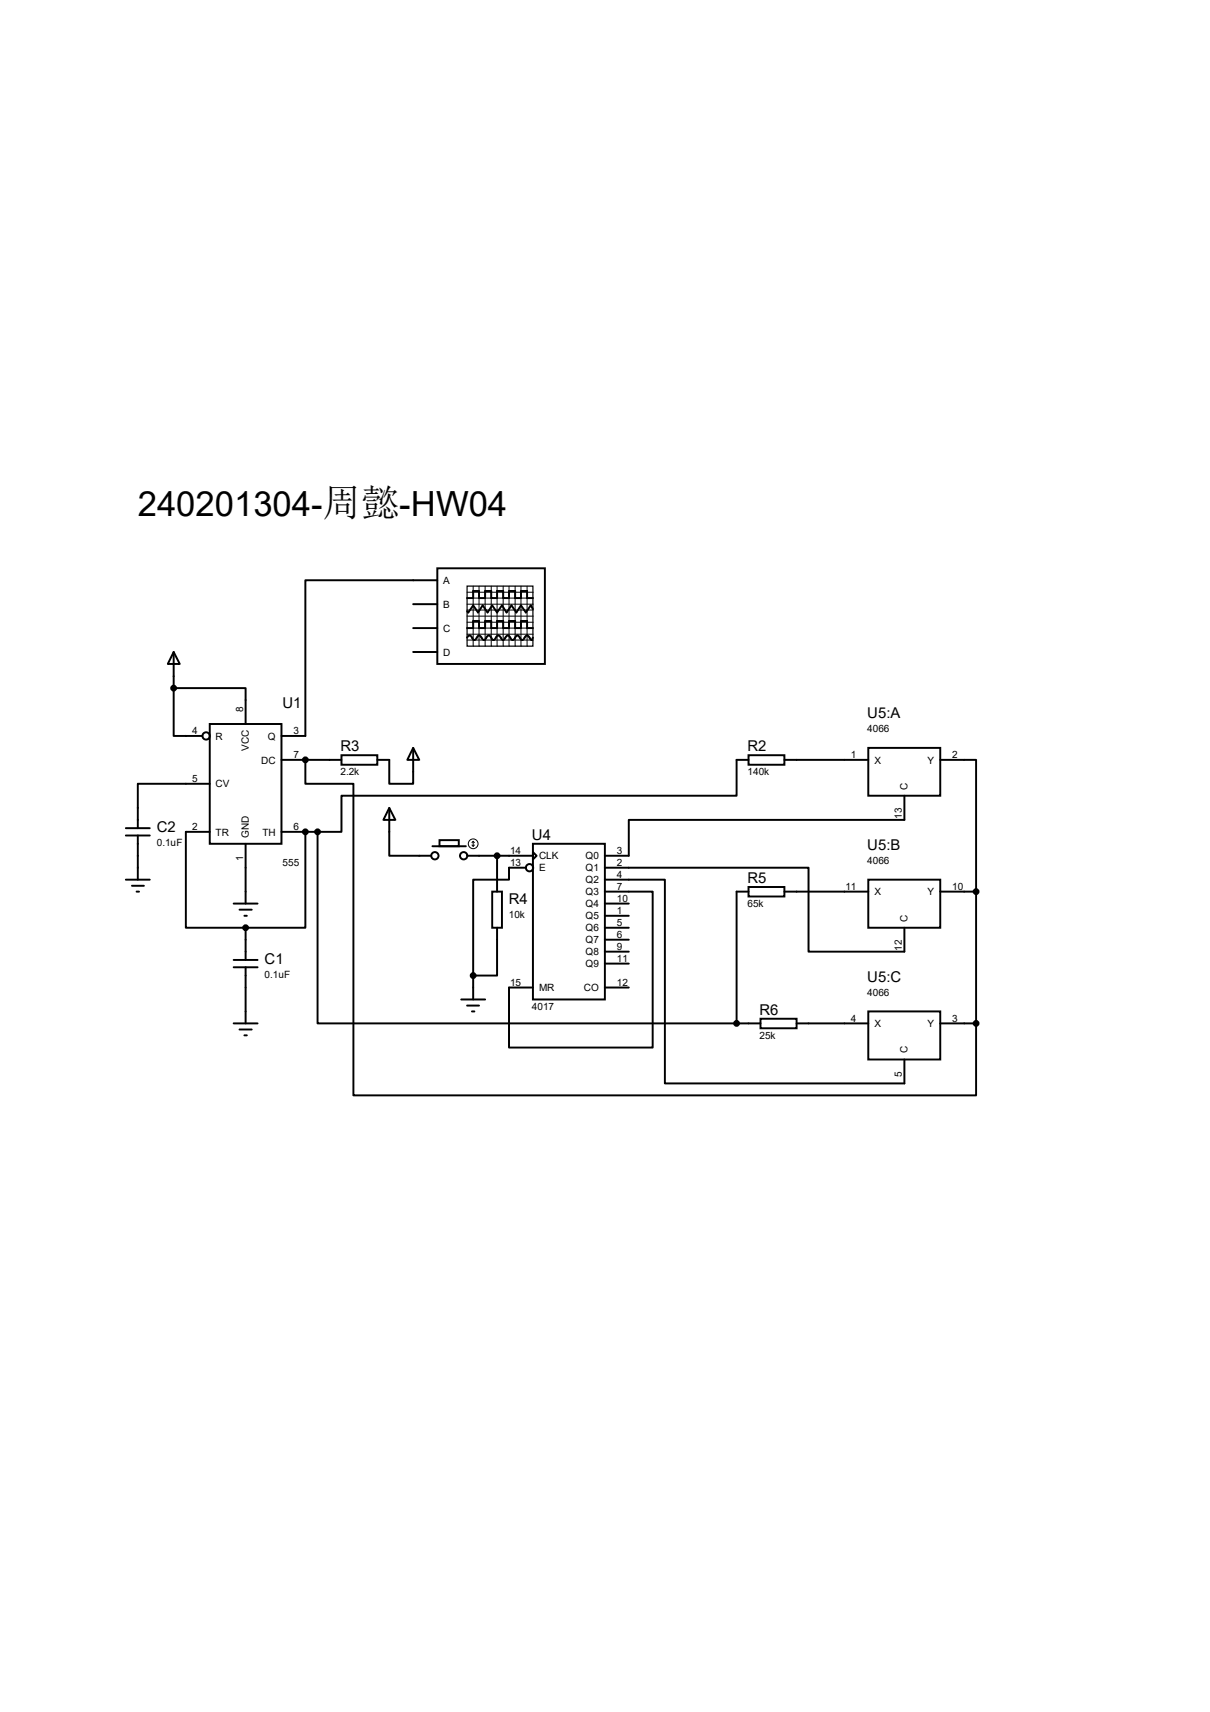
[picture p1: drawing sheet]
<svg xmlns="http://www.w3.org/2000/svg" width="210mm" height="297mm" viewBox="0 0 210 297" stroke-linecap="round" stroke-linejoin="round" font-family="sans-serif">
<g fill="none" stroke="#000" stroke-width=".34">
<path d="M75.9 98.6h18.7v16.6h-18.7zM30.1 113.1l1.1 2.1h-2.1zM30.1 119.4h12.5v6.2M30.1 119.4v8.3h5M30.1 113.1v6.3M71.7 109h4.2M71.7 104.8h4.2M71.7 113.1h4.2M75.9 100.7h-22.9v27h-4.1M81.1 110.6a.43 .43 0 0 1 .3-.3 .43 .43 0 0 1 .5 .2l.2 .4 .2 .1 .4-.3a.47 .47 0 0 1 .5-.5 .47 .47 0 0 1 .4 .5l.4 .3 .4-.3a.48 .48 0 0 1 .4-.5 .48 .48 0 0 1 .5 .5l.3 .3 .4-.3a.48 .48 0 0 1 .5-.5 .48 .48 0 0 1 .5 .5l.3 .3 .4-.3a.48 .48 0 0 1 .4-.5 .48 .48 0 0 1 .5 .5l.4 .3 .3-.3a.47 .47 0 0 1 .5-.5 .47 .47 0 0 1 .5 .5l.3 .3 .4-.3a.48 .48 0 0 1 .5-.5 .48 .48 0 0 1 .5 .5l.3 .3 .2-.4M81.1 103.8h1v-1.3h1v1.3h1.1v-1.3h1.1v1.3h1v-1.3h1v1.3h1v-1.3h1.1v1.3h1v-1.3h1.1v1.3h1M81.1 109h1v-1.3h1v1.3h1.1v-1.3h1.1v1.3h1v-1.3h1v1.3h1v-1.3h1.1v1.3h1v-1.3h1.1v1.3h1"/>
<path d="M92.5 105.7l-.4-.7-.8 1.3-.9-1.3-.8 1.3-.8-1.3-.9 1.3-.8-1.3-.8 1.3-.9-1.3-.8 1.3-.8-1.3-.8 1.3-.9-1.3-.8 1.3-.2-.3M36.4 125.6h12.5v20.8h-12.5zM36.4 136h-12.5v7.7M48.9 131.8h10.4M53 131.8v4.2h8.3v54h108.1v-12.5M59.3 131h6.2v1.7h-6.2zM71.7 129.8l1.1 2h-2.1zM71.7 129.8v6.2h-4.1v-4.2h-2.1M129.9 131h6.2v1.7h-6.2zM129.9 131.8h-2.1v6.2h-68.5v6.3h-4.2M136.1 131.8h14.6M150.7 129.8h12.5v8.2h-12.5z"/>
<path d="M157 138v4.2h-47.9v6.3h-4.1M163.2 131.8h6.2v22.9M21.8 144.9h4.2M21.8 143.7h4.2M21.8 152.6h4.2M22.9 153.7h2.1M23.7 154.7h.4M23.9 144.9v7.7M36.4 144.3h-4.1v16.7h10.3M40.6 156.8h4.1M41.6 157.8h2.1M42.4 158.9h.4"/>
<path d="M42.6 146.4v10.4M48.9 144.3h6.2M53 144.3v16.7h-10.4M55.1 144.3v33.2h72.7M67.6 140.2l1 2h-2.1zM67.6 140.2v8.3h7.2M75.1 146.8h5.8M76.3 145.8h3.3v1h-3.3zM81.1 148.5h11.4M85.4 154.7h1.7v6.3h-1.7zM86.3 148.5v6.2M91.3 150.5h-3v2.1h-6.2v16.6"/>
<path d="M92.5 146.4h12.5v27h-12.5zM92.5 147.8l.6 .7-.6 .6zM105 154.7h8.3v27h-25v-10.4h4.2M105 150.5h35.3v14.6h16.7v-4.1M105 152.6h10.4v35.4h41.6v-4.2M105 156.8h4.1M105 158.9h4.1M129.9 153.9h6.2v1.6h-6.2zM129.9 154.7h-2.1v22.8M136.1 154.7h14.6M150.7 152.6h12.5v8.4h-12.5zM163.2 154.7h6.2"/>
<path d="M169.4 154.7v22.8M40.6 177.5h4.1M40.6 166.5h4.1M40.6 167.8h4.1M41.6 178.6h2.1M42.4 179.6h.4M42.6 161v5.5M42.6 167.8v9.7M80.1 173.4h4.1M81.1 174.5h2M81.9 175.5h.4M82.1 169.2v4.2"/>
<path d="M86.3 161v8.2h-4.2M105 171.3h4.1M105 161h4.1M105 163h4.1M105 165.1h4.1M105 167.2h4.1M127.8 177.5h4.2M132 176.7h6.3v1.7h-6.3zM138.3 177.5h12.4M150.7 175.5h12.5v8.3h-12.5zM163.2 177.5h6.2"/>
<circle cx="35.8" cy="127.7" r=".64"/>
<circle cx="75.5" cy="148.5" r=".64"/>
<circle cx="80.5" cy="148.5" r=".64"/>
<circle cx="91.9" cy="150.5" r=".64"/>
</g>
<g fill="#000">
<circle cx="53" cy="131.8" r=".17"/>
<circle cx="53" cy="144.3" r=".17"/>
</g>
<path d="M81.1 101.7h11.4v10.4h-11.4z" fill="none" stroke="#000" stroke-width=".21"/>
<g fill="none" stroke="#000" stroke-width=".17">
<path d="M81.1 104.8h11.4M81.1 102.7h11.4M81.1 103.8h11.4M81.1 105.8h11.4M81.1 107.9h11.4M81.1 109h11.4M81.1 110h11.4M81.1 111h11.4M81.1 106.9h11.4M82.1 101.7l.1 10.4M83.1 101.7l.1 10.4M84.2 101.7v10.4"/>
<path d="M85.3 101.7v10.4M86.3 101.7v10.4M87.3 101.7l.1 10.4M88.3 101.7l.1 10.4M89.4 101.7l.1 10.4M90.4 101.7l.1 10.4M91.5 101.7v10.4M81.9 146.6l.2 .2M82.1 146v.8M82.1 146l-.2 .2M82.1 146l.2 .2M82.3 146.6l-.2 .2"/>
<circle cx="82.1" cy="146.4" r=".85"/>
</g>
<g fill="#000" stroke="#000" stroke-width=".34">
<circle cx="30.1" cy="119.4" r=".42"/>
<circle cx="53" cy="131.8" r=".42"/>
<circle cx="53" cy="144.3" r=".42"/>
<circle cx="55.1" cy="144.3" r=".42"/>
<circle cx="86.3" cy="148.5" r=".42"/>
<circle cx="169.4" cy="154.7" r=".42"/>
<circle cx="42.6" cy="161" r=".42"/>
<circle cx="82.1" cy="169.2" r=".42"/>
<circle cx="127.8" cy="177.5" r=".42"/>
<circle cx="169.4" cy="177.5" r=".42"/>
</g>
<text font-size="6" x="23.9" y="89.5">240201304-周懿-HW04</text>
<g font-size="2.6">
<text x="49" y="122.8">U1</text>
<text x="150.5" y="124.6">U5:A</text>
<text x="59.1" y="130.3">R3</text>
<text x="129.8" y="130.3">R2</text>
<text x="27.2" y="144.4">C2</text>
<text x="92.3" y="145.7">U4</text>
<text x="150.5" y="147.5">U5:B</text>
<text x="129.8" y="153.2">R5</text>
<text x="88.3" y="156.8">R4</text>
<text x="45.9" y="167.3">C1</text>
<text x="150.5" y="170.4">U5:C</text>
<text x="131.8" y="176">R6</text>
</g>
<g font-size="1.7">
<text x="76.9" y="101.3">A</text>
<text x="76.9" y="105.5">B</text>
<text x="76.9" y="109.6">C</text>
<text x="76.9" y="113.7">D</text>
<text x="42.2" y="123.5" transform="rotate(-90 42.2 123.5)">8</text>
<text x="33.4" y="127.4">4</text>
<text x="37.4" y="128.3">R</text>
<text x="43.2" y="130.3" transform="rotate(-90 43.2 130.3)">VCC</text>
<text x="46.5" y="128.3">Q</text>
<text x="50.9" y="131.5">7</text>
<text x="50.9" y="127.4">3</text>
<text x="147.7" y="131.5">1</text>
<text x="150.5" y="127">4066</text>
<text x="165.3" y="131.5">2</text>
<text x="33.4" y="135.7">5</text>
<text x="37.4" y="136.6">CV</text>
<text x="45.3" y="132.5">DC</text>
<text x="59.1" y="134.5">2.2k</text>
<text x="129.8" y="134.5">140k</text>
<text x="151.8" y="132.5">X</text>
<text x="157.5" y="137" transform="rotate(-90 157.5 137)">C</text>
<text x="161" y="132.5">Y</text>
<text x="156.5" y="142.1" transform="rotate(-90 156.5 142.1)">13</text>
<text x="27.2" y="146.8">0.1uF</text>
<text x="33.4" y="144">2</text>
<text x="37.4" y="144.9">TR</text>
<text x="42.2" y="149.4" transform="rotate(-90 42.2 149.4)">1</text>
<text x="43.2" y="145.3" transform="rotate(-90 43.2 145.3)">GND</text>
<text x="45.6" y="144.9">TH</text>
<text x="50.9" y="144">6</text>
<text x="88.5" y="148.2">14</text>
<text x="93.6" y="149.1">CLK</text>
<text x="101.6" y="149.1">Q0</text>
<text x="107.1" y="148.2">3</text>
<text x="150.5" y="149.9">4066</text>
<text x="49" y="150.2">555</text>
<text x="88.5" y="150.2">13</text>
<text x="93.6" y="151.2">E</text>
<text x="101.6" y="151.2">Q1</text>
<text x="101.6" y="153.2">Q2</text>
<text x="101.6" y="155.3">Q3</text>
<text x="107.1" y="150.2">2</text>
<text x="107.1" y="152.3">4</text>
<text x="107.1" y="154.4">7</text>
<text x="146.7" y="154.4">11</text>
<text x="151.8" y="155.3">X</text>
<text x="161" y="155.3">Y</text>
<text x="165.3" y="154.4">10</text>
<text x="88.3" y="159.3">10k</text>
<text x="101.6" y="157.4">Q4</text>
<text x="101.6" y="159.5">Q5</text>
<text x="101.6" y="161.6">Q6</text>
<text x="107.1" y="156.5">10</text>
<text x="107.1" y="158.6">1</text>
<text x="107.1" y="160.7">5</text>
<text x="129.8" y="157.3">65k</text>
<text x="157.5" y="159.9" transform="rotate(-90 157.5 159.9)">C</text>
<text x="101.6" y="163.7">Q7</text>
<text x="101.6" y="165.7">Q8</text>
<text x="101.6" y="167.8">Q9</text>
<text x="107.1" y="162.7">6</text>
<text x="107.1" y="164.8">9</text>
<text x="107.1" y="166.9">11</text>
<text x="156.5" y="164.9" transform="rotate(-90 156.5 164.9)">12</text>
<text x="45.9" y="169.7">0.1uF</text>
<text x="88.5" y="171">15</text>
<text x="93.6" y="172">MR</text>
<text x="101.3" y="172">CO</text>
<text x="107.1" y="171">12</text>
<text x="150.5" y="172.8">4066</text>
<text x="92.3" y="175.2">4017</text>
<text x="147.7" y="177.2">4</text>
<text x="151.8" y="178.2">X</text>
<text x="161" y="178.2">Y</text>
<text x="165.3" y="177.2">3</text>
<text x="131.8" y="180.2">25k</text>
<text x="157.5" y="182.8" transform="rotate(-90 157.5 182.8)">C</text>
<text x="156.5" y="186.9" transform="rotate(-90 156.5 186.9)">5</text>
</g>
</svg>
